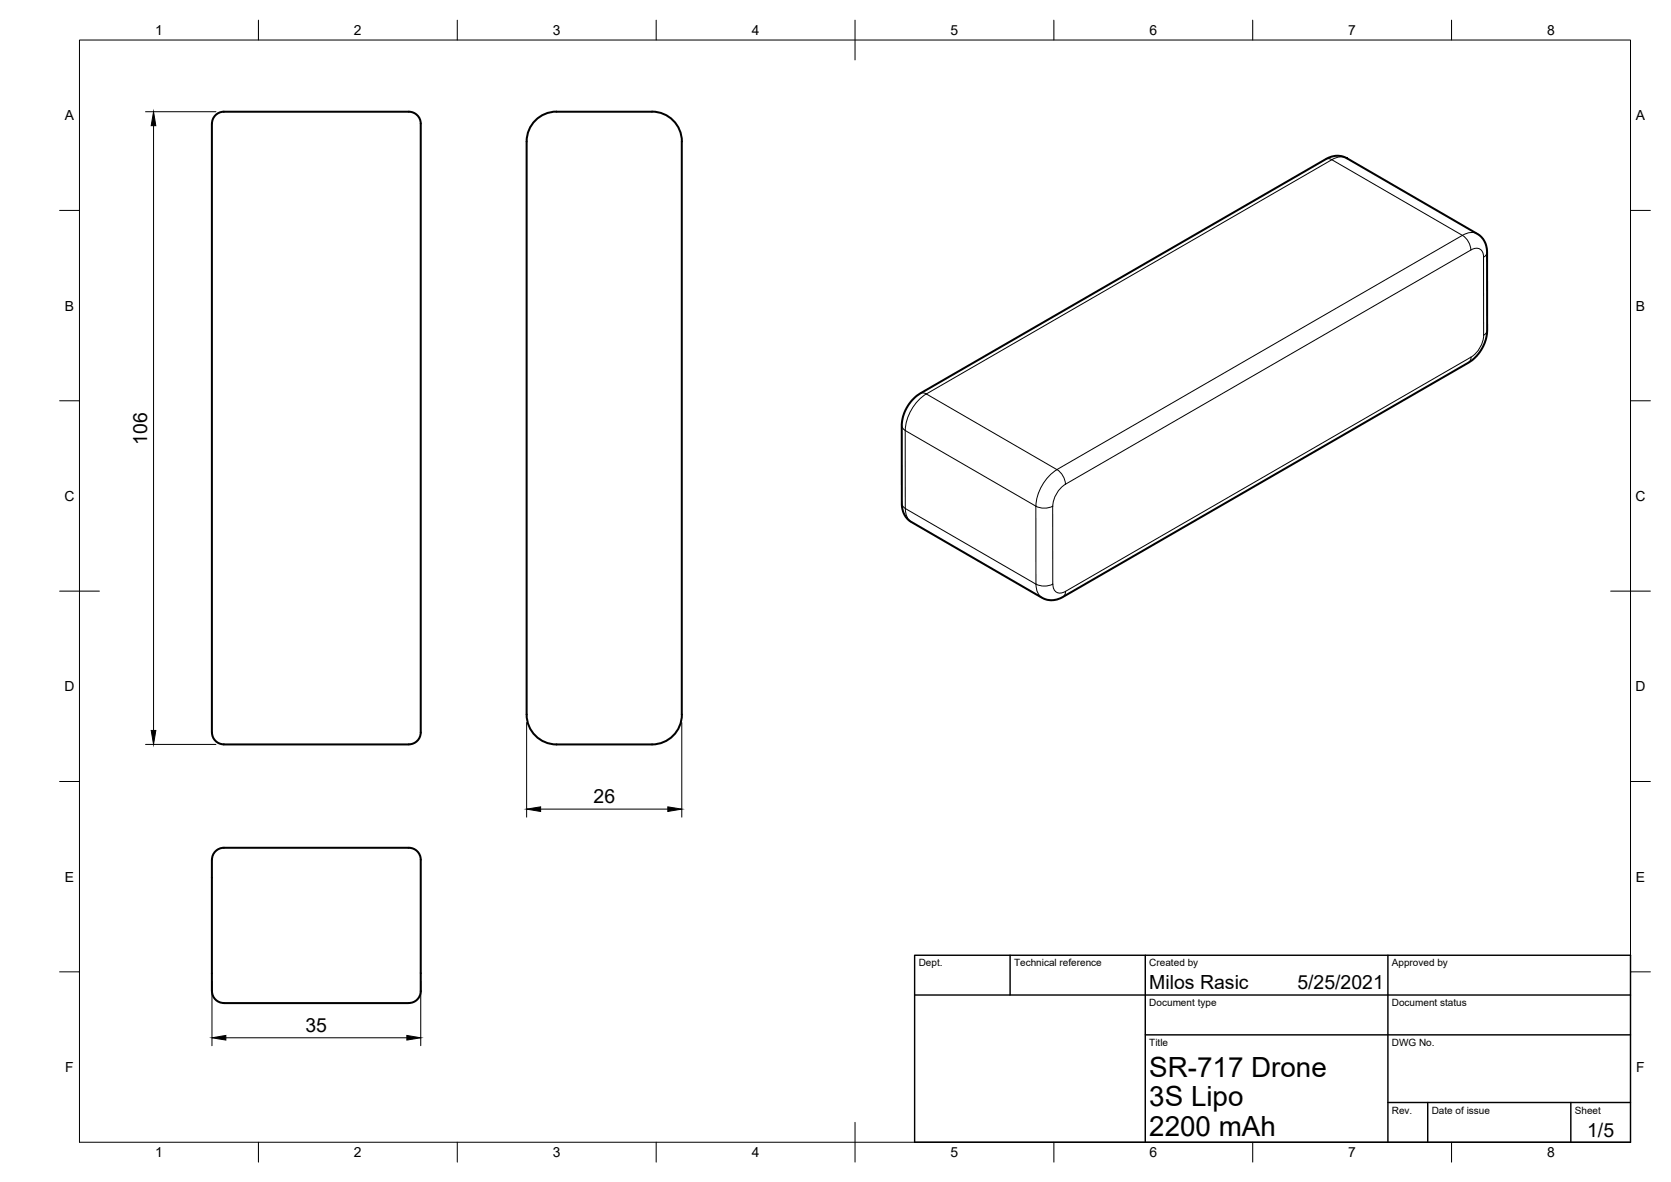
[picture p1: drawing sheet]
<svg xmlns="http://www.w3.org/2000/svg" width="420mm" height="297mm" viewBox="0 0 420 297" stroke-linecap="round" stroke-linejoin="round" font-family="sans-serif">
<!-- layer: Visible -->
<path d="M56.3 28.1h46.5a3.5 3.5 0 0 1 3 4.3v150.7a3.3 3.3 0 0 1-3 4h-46.5M56.3 28.1a3.5 3.5 0 0 0-3 4.3v150.7a3.3 3.3 0 0 0 3 4M139.9 28.1h24M139.9 28.1a7.5 7.5 0 0 0-7.5 7.5v144a7.5 7.5 0 0 0 7.5 7.5h24a7.5 7.5 0 0 0 7.5-7.5v-144a7.5 7.5 0 0 0-7.5-7.5M229.3 100.6l2.1-1.7 102.1-59 1.3-.5 1.7-.3 1.1 .2 1 .5 33 19.1 1.3 1.1 .7 1.4 .3 1.7v20.5l-.4 2-.6 1.5-1.1 1.7-1.4 1.5-103.2 59.8-1.3 .5-1.7 .2-1.1-.1-1.1-.5-33-19.1-1.2-1.1-.7-1.4-.3-1.7-.1-20.2 .7-3 .8-1.6zM56.3 213h46.5a3.5 3.5 0 0 1 3 4.4v30.7a3.3 3.3 0 0 1-3 4h-46.5M56.3 213a3.5 3.5 0 0 0-3 4.4v30.7a3.3 3.3 0 0 0 3 4" fill="none" stroke="#000" stroke-width=".51"/>
<!-- layer: Visible Narrow -->
<g fill="none" stroke="#000" stroke-width=".25">
<path d="M333.4 40a1.49 1.49 0 0 1 1.5 .1M338.6 39.8l-.9-.4-1.1 .1-1.7 .6M334.9 40.1l-102 58.9M334.9 40.1l32.8 19M367.7 59.1l-102 58.9M367.7 59.1l1.3 1.4 .6 1.1 .2 1.2M371.5 58.8l-.9-.4-1.1 .1-1.8 .6M369.8 62.8l-101.9 58.9M369.9 62.8a1.93 1.93 0 0 1 2.2-.2 1.93 1.93 0 0 1 .9 2M373 64.7v19.6M373.9 63.4a1.5 1.5 0 0 1-.9 1.2M231.4 98.9a1.49 1.49 0 0 1 1.5 .1"/>
<path d="M232.9 99l32.8 19M232.9 99a11.7 11.7 0 0 0-5.3 9.2M369.9 89.8l-102 58.8M369.9 89.7a1.49 1.49 0 0 1-.6 1.4M373.9 83a1.5 1.5 0 0 1-.8 1.2 7 7 0 0 1-3.2 5.5M226.8 107a1.49 1.49 0 0 0 .8 1.2M227.6 108.2v19.6M227.6 108.2l32.9 19v19.6M265.8 118l1.3 1.3 .6 1.2 .2 1.2M265.8 118a11.8 11.8 0 0 0-5.3 9.2l1.8 .5 1.3-.1 1.1-.4a7.1 7.1 0 0 1 3.2-5.5M226.8 126.6a1.49 1.49 0 0 0 .9 1.2M227.6 127.8l32.9 19"/>
<path d="M227.6 127.8l.2 1.3 .4 1 1 1.1M264.7 127.2v19.6l-1.1 .4-1.3 .1-1.8-.5M260.5 146.8l.1 1.3 .4 1 1 1.1M264.7 146.8a1.93 1.93 0 0 0 1 2 1.93 1.93 0 0 0 2.2-.2M267.9 148.6a1.49 1.49 0 0 1-.6 1.4"/>
</g>
<!-- layer: Border -->
<g fill="none" stroke="#000" stroke-width=".25">
<path d="M20 10.1h390v276.9h-390zM65 5.1v5M115 5.1v5M165 5.1v5M215 5.1v10M265 5.1v5M315 5.1v5M365 5.1v5M15 52.9h5M410 52.9h5M15 100.7h5M410 100.7h5"/>
<path d="M15 148.6h10M405 148.6h10M15 196.4h5M410 196.4h5M15 244.2h5M410 244.2h5M65 287v5M115 287v5M165 287v5M215 282.1v9.9M265 287v5M315 287v5"/>
<path d="M365 287v5"/>
</g>
<!-- layer: TitleBlock -->
<path d="M230 240.1h180v46.9h-180zM230 250h180M254 240.1v9.9M288 240.1v46.9M349 240.1v46.9M288 260.1h122M349 277.1h61M359 277.1v9.9M395 277.1v9.9" fill="none" stroke="#000" stroke-width=".36"/>
<!-- layer: Dimensions -->
<path d="M36.6 28.1h17.7M38.6 31.6v152M36.6 187.1h17.7M132.4 181.6v23.7M171.4 181.6v23.7M135.9 203.3h32M53.3 246.6v16.2M105.8 246.6v16.2M56.8 260.8h45.5" fill="none" stroke="#000" stroke-width=".25"/>
<path d="M38.6 28.1l.6 3.5h-1.2zM38 183.6h1.2l-.6 3.5zM132.4 203.3l3.5-.5v1.1zM167.9 202.8l3.5 .5-3.5 .6zM53.3 260.8l3.5-.6v1.2zM102.3 260.2l3.5 .6-3.5 .6z" fill="#000" stroke="#000" stroke-width=".25"/>
<g font-size="7">
<text x="289" y="270.6">SR-717 Drone</text>
<text x="289" y="278.1">3S Lipo</text>
<text x="289" y="285.5">2200 mAh</text>
</g>
<g font-size="4.9">
<text x="37" y="111.8" transform="rotate(-90 37 111.8)">106</text>
<text x="149.2" y="201.8">26</text>
<text x="289" y="248.5">Milos Rasic</text>
<text x="326.2" y="248.5">5/25/2021</text>
<text x="76.8" y="259.2">35</text>
<text x="399.1" y="285.7">1/5</text>
</g>
<g font-size="3.5">
<text x="39" y="8.8">1</text>
<text x="89" y="8.8">2</text>
<text x="139" y="8.8">3</text>
<text x="189" y="8.8">4</text>
<text x="239" y="8.8">5</text>
<text x="289" y="8.8">6</text>
<text x="339" y="8.8">7</text>
<text x="389" y="8.8">8</text>
<text x="16.3" y="30.2">A</text>
<text x="411.3" y="30.2">A</text>
<text x="16.3" y="78">B</text>
<text x="411.3" y="78">B</text>
<text x="16.2" y="125.9">C</text>
<text x="411.2" y="125.9">C</text>
<text x="16.2" y="173.7">D</text>
<text x="411.2" y="173.7">D</text>
<text x="16.3" y="221.6">E</text>
<text x="411.3" y="221.6">E</text>
<text x="16.4" y="269.4">F</text>
<text x="411.4" y="269.4">F</text>
<text x="39" y="290.8">1</text>
<text x="89" y="290.8">2</text>
<text x="139" y="290.8">3</text>
<text x="189" y="290.8">4</text>
<text x="239" y="290.8">5</text>
<text x="289" y="290.8">6</text>
<text x="339" y="290.8">7</text>
<text x="389" y="290.8">8</text>
</g>
<g font-size="2.5">
<text x="231" y="242.9">Dept.</text>
<text x="255" y="242.9">Technical reference</text>
<text x="289" y="242.9">Created by</text>
<text x="350" y="242.9">Approved by</text>
<text x="289" y="252.8">Document type</text>
<text x="350" y="252.8">Document status</text>
<text x="289" y="262.9">Title</text>
<text x="350" y="262.9">DWG No.</text>
<text x="350" y="279.9">Rev.</text>
<text x="360" y="279.9">Date of issue</text>
<text x="396" y="279.9">Sheet</text>
</g>
</svg>
